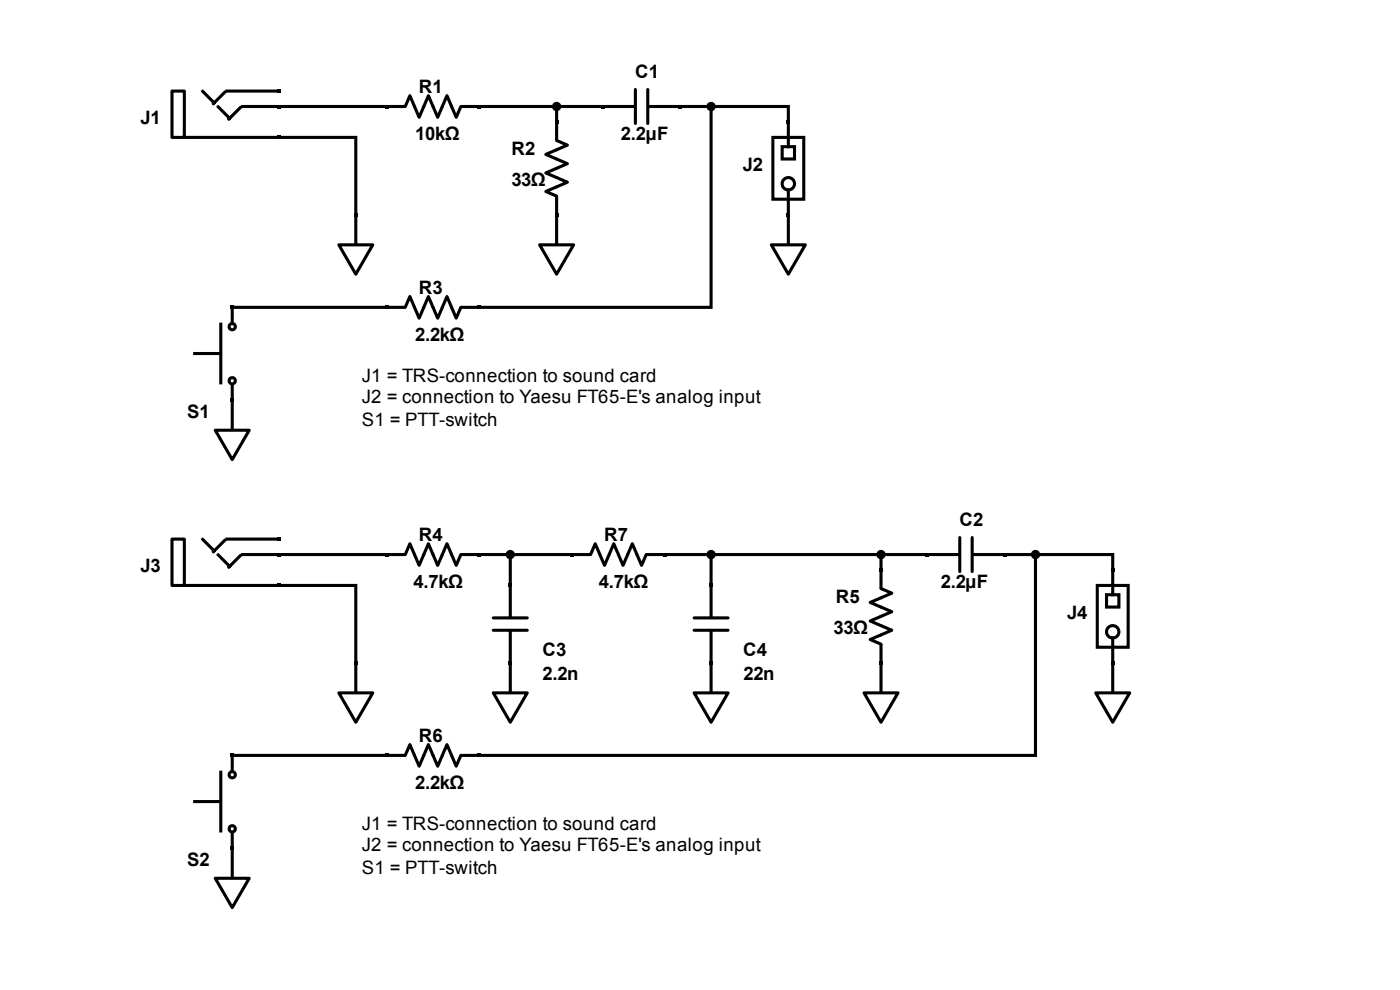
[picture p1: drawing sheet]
<svg xmlns="http://www.w3.org/2000/svg" width="297mm" height="210mm" viewBox="0 0 297 210" stroke-linecap="round" stroke-linejoin="round" font-family="sans-serif">
<path d="M58.8 19h.7v.7h-.7zM58.8 22.3h.7v.6h-.7zM58.8 28.8h.7v.7h-.7z" fill="#000"/>
<path d="M36.5 19.3h2.7v9.9h-2.7z" fill="#fff"/>
<path d="M36.5 19.3h2.7v9.9h-2.7zM48.2 19.3h10.6M39 29.2h19.8M51.5 22.6h7.3M75.6 45.9v5.9" fill="none" stroke="#000" stroke-width=".66"/>
<path d="M42.9 19.4l.1-.2 2.7 2.6-.2 .2zM47.7 19.4l.2 .2-2.6 2.6-.2-.2zM46.1 22.7l.2-.2 2.6 2.6-.1 .2zM51 22.7l.2 .2-2.6 2.6-.2-.2z" fill="none" stroke="#000" stroke-width=".39"/>
<path d="M75.2 45.3h.7v.6h-.7z" fill="#000"/>
<path d="M72 52h7.2l-3.6 6.2z" fill="#fff"/>
<path d="M82.5 22.6h3.2M86.1 22.6l1-2.3 1.9 4.6 2-4.6 2 4.6 1.9-4.6 2 4.6 1-2.3M98.2 22.6h3.3M118.2 29.8l2.3 1-4.6 2 4.6 2-4.6 1.9 4.6 2-4.6 2 2.3 .9M118.2 26.2v3.3M72 52h7.2l-3.6 6.2zM118.2 42v3.3M118.2 45.9v5.9" fill="none" stroke="#000" stroke-width=".66"/>
<path d="M59.2 29.2h16.4v16.4" fill="none" stroke="#000" stroke-width=".66" stroke-linecap="butt"/>
<path d="M81.8 22.3h.7v.6h-.7zM101.5 22.3h.6v.6h-.6zM117.9 25.6h.6v.6h-.6zM117.9 45.3h.6v.6h-.6z" fill="#000"/>
<path d="M114.6 52h7.2l-3.6 6.2z" fill="#fff"/>
<path d="M135 19v7.2M137.6 19v7.2M128.4 22.6h6.2M137.9 22.6h6.2M114.6 52h7.2l-3.6 6.2z" fill="none" stroke="#000" stroke-width=".66"/>
<g fill="none" stroke="#000" stroke-width=".66" stroke-linecap="butt">
<path d="M101.8 22.6h16.4v3.3M118.9 22.6h9.2"/>
<circle cx="118.2" cy="22.6" r=".66"/>
</g>
<g fill="#000">
<path d="M127.7 22.3h.7v.6h-.7zM144.1 22.3h.7v.6h-.7zM167.1 25.6h.7v.6h-.7zM167.1 45.3h.7v.6h-.7z"/>
<circle cx="118.2" cy="22.6" r=".66"/>
</g>
<path d="M164.2 29.2h6.5v13.1h-6.5z" fill="#fff"/>
<g fill="none" stroke="#000" stroke-width=".66" stroke-linecap="butt">
<path d="M164.2 29.2h6.5v13.1h-6.5z"/>
<circle cx="167.4" cy="39" r="1.31"/>
</g>
<path d="M166.1 31.1h2.6v2.7h-2.6z" fill="#fff"/>
<path d="M166.1 31.1h2.6v2.7h-2.6z" fill="none" stroke="#000" stroke-width=".66" stroke-linecap="butt"/>
<path d="M167.4 26.2v4.9M167.4 40.3v5M167.4 45.9v5.9" fill="none" stroke="#000" stroke-width=".66"/>
<path d="M167.1 45.3h.7v.6h-.7z" fill="#000"/>
<path d="M163.8 52h7.2l-3.6 6.2z" fill="#fff"/>
<path d="M163.8 52h7.2l-3.6 6.2zM41.4 75.1h5.2M49.3 65.6v2.8M49.3 81.8v2.8M49.3 85.3v5.9" fill="none" stroke="#000" stroke-width=".66"/>
<path d="M49 64.9h.7v.7h-.7zM49 84.6h.7v.7h-.7z" fill="#000"/>
<g fill="none" stroke="#000" stroke-width=".66" stroke-linecap="butt">
<circle cx="49.3" cy="69.4" r=".66"/>
<circle cx="49.3" cy="80.9" r=".66"/>
</g>
<path d="M46.7 68.7h.3v12.8h-.3z" fill="none" stroke="#000" stroke-width=".35"/>
<path d="M45.7 91.4h7.2l-3.6 6.2z" fill="#fff"/>
<path d="M82.5 65.3h3.2M86.1 65.3l1-2.3 1.9 4.6 2-4.6 2 4.6 1.9-4.6 2 4.6 1-2.3M98.2 65.3h3.3M45.7 91.4h7.2l-3.6 6.2z" fill="none" stroke="#000" stroke-width=".66"/>
<path d="M81.8 64.9h.7v.7h-.7zM101.5 64.9h.6v.7h-.6zM58.8 114.2h.7v.6h-.7zM58.8 117.4h.7v.7h-.7zM58.8 124h.7v.7h-.7z" fill="#000"/>
<path d="M59.2 22.6h22.9M49.3 65.3h32.8" fill="none" stroke="#000" stroke-width=".66" stroke-linecap="butt"/>
<path d="M36.5 114.5h2.7v9.8h-2.7z" fill="#fff"/>
<path d="M36.5 114.5h2.7v9.8h-2.7zM48.2 114.5h10.6M51.5 117.8h7.3M39 124.3h19.8M75.6 141.1v5.9" fill="none" stroke="#000" stroke-width=".66"/>
<path d="M43 114.3l2.7 2.7-.2 .2-2.6-2.7zM46.3 117.6l2.6 2.7-.1 .1-2.7-2.6zM47.7 114.5l.2 .2-2.6 2.6-.2-.1zM51 117.8l.2 .2-2.6 2.6-.2-.2z" fill="none" stroke="#000" stroke-width=".39"/>
<path d="M75.2 140.4h.7v.7h-.7z" fill="#000"/>
<path d="M72 147.1h7.2l-3.6 6.3z" fill="#fff"/>
<path d="M82.5 117.8h3.2M86.1 117.8l1-2.3 1.9 4.6 2-4.6 2 4.6 1.9-4.6 2 4.6 1-2.3M98.2 117.8h3.3M187.1 125l2.3 1-4.6 1.9 4.6 2-4.6 2 4.6 1.9-4.6 2 2.3 1M187.1 121.4v3.3M187.1 137.1v3.3M72 147.1h7.2l-3.6 6.3zM187.1 141.1v5.9" fill="none" stroke="#000" stroke-width=".66"/>
<path d="M59.2 124.3h16.4v16.4" fill="none" stroke="#000" stroke-width=".66" stroke-linecap="butt"/>
<path d="M81.8 117.4h.7v.7h-.7zM101.5 117.4h.6v.7h-.6zM186.8 120.7h.6v.7h-.6zM186.8 140.4h.6v.7h-.6z" fill="#000"/>
<path d="M183.5 147.1h7.2l-3.6 6.3z" fill="#fff"/>
<path d="M197.3 117.8h6.2M203.9 114.2v7.2M206.5 114.2v7.2M206.8 117.8h6.2M183.5 147.1h7.2l-3.6 6.3z" fill="none" stroke="#000" stroke-width=".66"/>
<path d="M196.6 117.4h.7v.7h-.7zM213 117.4h.7v.7h-.7zM236 120.7h.7v.7h-.7zM236 140.4h.7v.7h-.7z" fill="#000"/>
<path d="M233.1 124.3h6.5v13.1h-6.5z" fill="#fff"/>
<g fill="none" stroke="#000" stroke-width=".66" stroke-linecap="butt">
<path d="M233.1 124.3h6.5v13.1h-6.5z"/>
<circle cx="236.3" cy="134.2" r="1.31"/>
</g>
<path d="M235 126.3h2.6v2.6h-2.6z" fill="#fff"/>
<path d="M235 126.3h2.6v2.6h-2.6z" fill="none" stroke="#000" stroke-width=".66" stroke-linecap="butt"/>
<path d="M236.3 121.4v4.9M236.3 135.5v4.9M236.3 141.1v5.9" fill="none" stroke="#000" stroke-width=".66"/>
<path d="M236 140.4h.7v.7h-.7z" fill="#000"/>
<path d="M232.7 147.1h7.2l-3.6 6.3z" fill="#fff"/>
<path d="M232.7 147.1h7.2l-3.6 6.3zM41.4 170.2h5.2M49.3 160.7v2.8M49.3 177v2.8M49.3 180.4v5.9" fill="none" stroke="#000" stroke-width=".66"/>
<path d="M49 160.1h.7v.6h-.7zM49 179.8h.7v.6h-.7z" fill="#000"/>
<g fill="none" stroke="#000" stroke-width=".66" stroke-linecap="butt">
<circle cx="49.3" cy="164.5" r=".66"/>
<circle cx="49.3" cy="176" r=".66"/>
</g>
<path d="M46.7 163.8h.3v12.8h-.3z" fill="none" stroke="#000" stroke-width=".35"/>
<path d="M45.7 186.5h7.2l-3.6 6.2z" fill="#fff"/>
<g fill="none" stroke="#000" stroke-width=".66">
<path d="M121.8 117.8h3.3M125.4 117.8l1-2.3 2 4.6 2-4.6 1.9 4.6 2-4.6 2 4.6 1-2.3M137.6 117.8h3.3M104.8 133.8h7.2M104.8 131.2h7.2M108.4 124.7v6.2M108.4 134.2v6.2M147.4 133.8h7.2M147.4 131.2h7.2M151 124.7v6.2M151 134.2v6.2M108.4 141.1v5.9"/>
<path d="M82.5 160.4h3.2M86.1 160.4l1-2.3 1.9 4.6 2-4.6 2 4.6 1.9-4.6 2 4.6 1-2.3M98.2 160.4h3.3M45.7 186.5h7.2l-3.6 6.2z"/>
</g>
<path d="M121.2 117.4h.6v.7h-.6zM140.9 117.4h.6v.7h-.6zM108.1 124h.6v.7h-.6zM150.7 124h.7v.7h-.7zM108.1 140.4h.6v.7h-.6zM150.7 140.4h.7v.7h-.7zM81.8 160.1h.7v.6h-.7zM101.5 160.1h.6v.6h-.6z" fill="#000"/>
<path d="M59.2 117.8h22.9M49.3 160.4h32.8" fill="none" stroke="#000" stroke-width=".66" stroke-linecap="butt"/>
<path d="M104.8 147.1h7.2l-3.6 6.3z" fill="#fff"/>
<path d="M104.8 147.1h7.2l-3.6 6.3zM151 141.1v5.9" fill="none" stroke="#000" stroke-width=".66"/>
<path d="M150.7 140.4h.7v.7h-.7z" fill="#000"/>
<path d="M147.4 147.1h7.2l-3.6 6.3z" fill="#fff"/>
<path d="M147.4 147.1h7.2l-3.6 6.3z" fill="none" stroke="#000" stroke-width=".66"/>
<g fill="none" stroke="#000" stroke-width=".66" stroke-linecap="butt">
<path d="M144.5 22.6h22.9v3.3M151 23.3v42h-49.2M101.8 117.8h19.7M108.4 118.4v5.9M141.2 117.8h55.8M151 118.4v5.9M187.1 118.4v2.6M213.4 117.8h22.9v3.2M219.9 118.4v42h-118.1"/>
<circle cx="151" cy="22.6" r=".66"/>
<circle cx="108.4" cy="117.8" r=".66"/>
<circle cx="151" cy="117.8" r=".66"/>
<circle cx="187.1" cy="117.8" r=".66"/>
<circle cx="219.9" cy="117.8" r=".66"/>
</g>
<g fill="#000">
<circle cx="151" cy="22.6" r=".66"/>
<circle cx="108.4" cy="117.8" r=".66"/>
<circle cx="151" cy="117.8" r=".66"/>
<circle cx="187.1" cy="117.8" r=".66"/>
<circle cx="219.9" cy="117.8" r=".66"/>
</g>
<g font-size="3.9">
<text x="134.9" y="16.5">C1</text>
<text x="89" y="19.8">R1</text>
<text x="29.8" y="26.4">J1</text>
<text x="88.2" y="29.7">10kΩ</text>
<text x="131.9" y="29.7">2.2µF</text>
<text x="108.7" y="32.9">R2</text>
<text x="108.6" y="39.5">33Ω</text>
<text x="157.8" y="36.2">J2</text>
<text x="89" y="62.5">R3</text>
<text x="88.2" y="72.3">2.2kΩ</text>
<text x="76.9" y="81">J1 = TRS-connection to sound card</text>
<text x="39.7" y="88.7">S1</text>
<text x="76.9" y="85.6">J2 = connection to Yaesu FT65-E's analog input</text>
<text x="76.9" y="90.5">S1 = PTT-switch</text>
<text x="203.8" y="111.7">C2</text>
<text x="89" y="115">R4</text>
<text x="128.3" y="115">R7</text>
<text x="29.8" y="121.5">J3</text>
<text x="87.8" y="124.8">4.7kΩ</text>
<text x="127.2" y="124.8">4.7kΩ</text>
<text x="199.8" y="124.8">2.2µF</text>
<text x="177.6" y="128.1">R5</text>
<text x="226.7" y="131.4">J4</text>
<text x="177" y="134.7">33Ω</text>
<text x="115.2" y="139.2">C3</text>
<text x="157.9" y="139.2">C4</text>
<text x="115.2" y="144.5">2.2n</text>
<text x="157.9" y="144.5">22n</text>
<text x="89" y="157.6">R6</text>
<text x="88.2" y="167.5">2.2kΩ</text>
<text x="76.9" y="176.2">J1 = TRS-connection to sound card</text>
<text x="39.7" y="183.9">S2</text>
<text x="76.9" y="180.8">J2 = connection to Yaesu FT65-E's analog input</text>
<text x="76.9" y="185.7">S1 = PTT-switch</text>
</g>
</svg>
